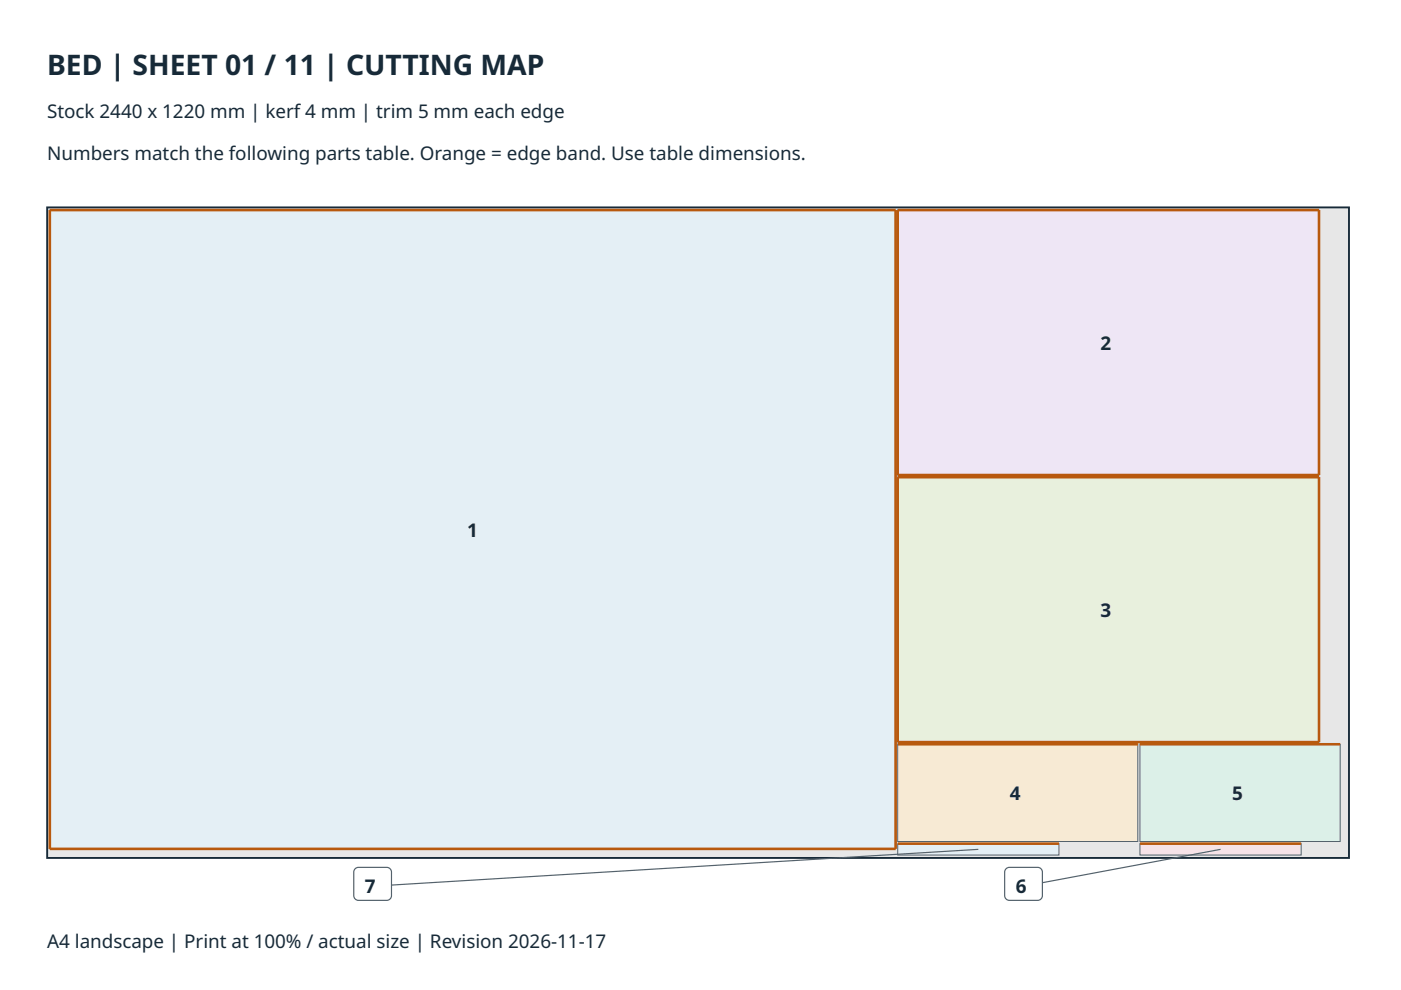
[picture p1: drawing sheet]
<svg xmlns="http://www.w3.org/2000/svg" width="297mm" height="210mm" viewBox="0 0 297 210" stroke-linecap="round" stroke-linejoin="round" font-family="sans-serif">
<path d="M10 44h276v137.9h-276z" fill="#e7e7e7"/>
<path d="M10 44h276v137.9h-276z" fill="none" stroke="#172a38" stroke-width=".4"/>
<path d="M10.6 44.5h179.3v135.5h-179.3z" fill="#e4eff5"/>
<path d="M10.6 44.5h179.3v135.5h-179.3z" fill="none" stroke="#52606b" stroke-width=".21"/>
<path d="M10.6 44.5h179.3zM10.6 44.5v135.5zM189.9 44.5v135.5zM10.6 180h179.3z" fill="#000" stroke="#b8590e" stroke-width=".55"/>
<path d="M190.3 44.5h89.4v56.2h-89.4z" fill="#eee6f5"/>
<path d="M190.3 44.5h89.4v56.2h-89.4z" fill="none" stroke="#52606b" stroke-width=".21"/>
<path d="M190.3 44.5h89.4zM190.3 44.5v56.2zM279.7 44.5v56.2zM190.3 100.7h89.4z" fill="#000" stroke="#b8590e" stroke-width=".55"/>
<path d="M190.3 101.2h89.4v56.1h-89.4z" fill="#e8f0dd"/>
<path d="M190.3 101.2h89.4v56.1h-89.4z" fill="none" stroke="#52606b" stroke-width=".21"/>
<path d="M190.3 101.2h89.4zM190.3 101.2v56.1zM279.7 101.2v56.1zM190.3 157.3h89.4z" fill="#000" stroke="#b8590e" stroke-width=".55"/>
<path d="M190.3 157.8h50.9v20.6h-50.9z" fill="#f7ead4"/>
<path d="M190.3 157.8h50.9v20.6h-50.9z" fill="none" stroke="#52606b" stroke-width=".21"/>
<path d="M190.3 157.8h50.9z" fill="#000" stroke="#b8590e" stroke-width=".55"/>
<path d="M241.7 157.8h42.4v20.6h-42.4z" fill="#dcf0e8"/>
<path d="M241.7 157.8h42.4v20.6h-42.4z" fill="none" stroke="#52606b" stroke-width=".21"/>
<path d="M241.7 157.8h42.4z" fill="#000" stroke="#b8590e" stroke-width=".55"/>
<path d="M241.7 178.9h34.2v2.4h-34.2z" fill="#f6e3e8"/>
<path d="M241.7 178.9h34.2v2.4h-34.2z" fill="none" stroke="#52606b" stroke-width=".21"/>
<path d="M241.7 178.9h34.2z" fill="#000" stroke="#b8590e" stroke-width=".55"/>
<path d="M190.3 178.9h34.2v2.4h-34.2z" fill="#e4eff5"/>
<path d="M190.3 178.9h34.2v2.4h-34.2z" fill="none" stroke="#52606b" stroke-width=".21"/>
<path d="M190.3 178.9h34.2z" fill="#000" stroke="#b8590e" stroke-width=".55"/>
<path d="M207.4 180.1l-128.4 7.8" fill="none" stroke="#52606b" stroke-width=".25"/>
<path d="M75.3 184.2l.7-.3h6a1 1 0 0 1 1 1v5a1 1 0 0 1-1 1h-6a1 1 0 0 1-1-1v-5z" fill-rule="evenodd" fill="#fff"/>
<path d="M75.3 184.2l.7-.3h6a1 1 0 0 1 1 1v5a1 1 0 0 1-1 1h-6a1 1 0 0 1-1-1v-5zM258.8 180.1l-41.8 7.8" fill="none" stroke="#52606b" stroke-width=".25"/>
<path d="M213.3 184.2l.7-.3h6a1 1 0 0 1 1 1v5a1 1 0 0 1-1 1h-6a1 1 0 0 1-1-1v-5z" fill-rule="evenodd" fill="#fff"/>
<path d="M213.3 184.2l.7-.3h6a1 1 0 0 1 1 1v5a1 1 0 0 1-1 1h-6a1 1 0 0 1-1-1v-5z" fill="none" stroke="#52606b" stroke-width=".25"/>
<text font-size="6" fill="#172a38" x="10" y="16">BED | SHEET 01 / 11 | CUTTING MAP</text>
<g font-size="4" fill="#172a38">
<text x="10" y="25">Stock 2440 x 1220 mm | kerf 4 mm | trim 5 mm each edge</text>
<text x="10" y="34">Numbers match the following parts table. Orange = edge band. Use table dimensions.</text>
<text x="233.4" y="74.1">2</text>
<text x="99.1" y="113.8">1</text>
<text x="233.4" y="130.7">3</text>
<text x="214.1" y="169.6">4</text>
<text x="261.3" y="169.6">5</text>
<text x="77.4" y="189.4">7</text>
<text x="215.4" y="189.4">6</text>
<text x="10" y="200.9">A4 landscape | Print at 100% / actual size | Revision 2026-11-17</text>
</g>
</svg>
